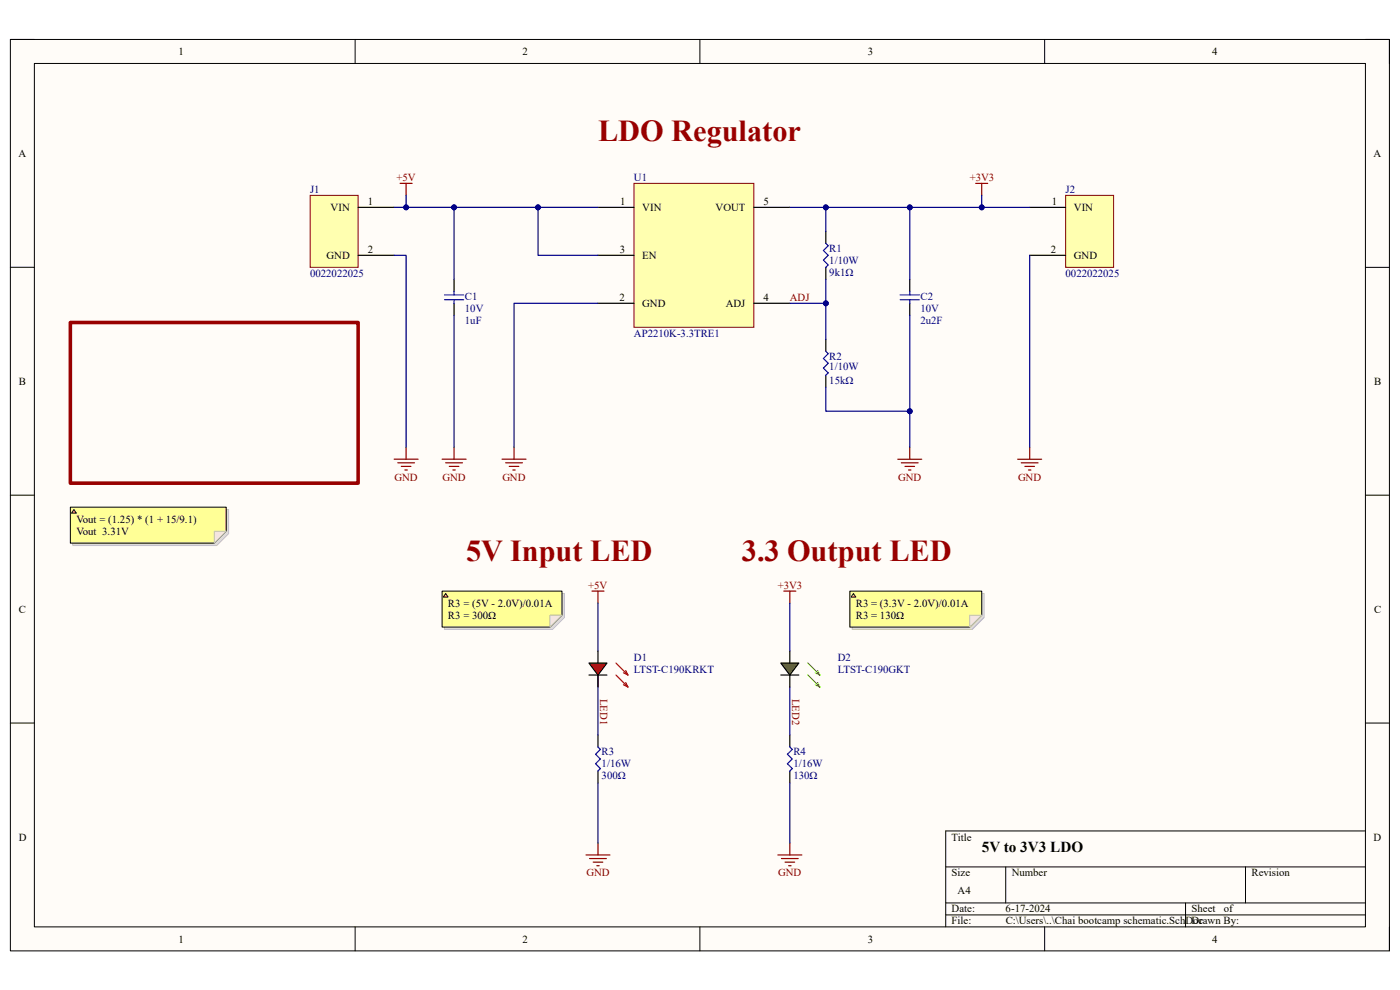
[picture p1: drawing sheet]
<svg xmlns="http://www.w3.org/2000/svg" width="297mm" height="210mm" viewBox="0 0 297 210" stroke-linecap="round" stroke-linejoin="round" font-family="sans-serif">
<path d="M2.2 8.4h292.6v193.3h-292.6z" fill-rule="evenodd" fill="#fffcf8"/>
<path d="M2.2 8.4h292.6v193.3h-292.6z" fill="none" stroke="#000" stroke-width=".21"/>
<path d="M7.3 13.5h282.4v183.1h-282.4z" fill-rule="evenodd" fill="#fffcf8"/>
<g fill="none" stroke="#000" stroke-width=".21">
<path d="M2.2 8.4h5.1M7.3 13.5h282.4v183.1h-282.4zM75.3 8.4v5.1M148.5 8.4v5.1M221.6 8.4v5.1M289.7 8.4h5.1v5.1M2.2 56.7h5.1M289.7 56.7h5.1M2.2 105h5.1M289.7 105.1h5.1M2.2 153.4h5.1M289.7 153.4h5.1"/>
<path d="M289.7 176.3h-89.1v20.3M75.3 196.6v5.1M148.5 196.6v5.1M200.6 183.9h89.1M200.6 191.5h89.1M200.6 194.1h89.1M213.4 183.9v7.6M221.6 196.6v5.1M251.5 191.5v5.1M264.2 183.9v7.6M294.8 196.6v5.1"/>
</g>
<path d="M96.3 59.3v2.5M175.2 49.1v2.5M175.2 56.7v2.6M193 59.3v2.5M96.3 64.3v2.6M175.2 72v2.5M175.2 79.6v2.5M193 64.3v2.6M126.9 155.9v2.6M167.6 155.9v2.6M126.9 163.6v2.5M167.6 163.6v2.5" fill="none" stroke="#000" stroke-width=".25"/>
<path d="M175.2 51.6l.5 .5-1 1 1 1.1-1 1 1 1-.5 .5M94.3 63.6h4.1M94.3 62.6h4.1M96.3 61.8v.8M96.3 63.6v.7M175.2 74.5l.5 .5-1 1 1 1.1-1 1 1 1-.5 .5M191 63.6h4M191 62.6h4M193 61.8v.8M193 63.6v.7M126.9 158.5l.5 .5-1.1 1 1.1 1-1.1 1 1.1 1-.5 .6M167.6 158.5l.5 .5-1 1 1 1-1 1 1 1-.5 .6" fill="none" stroke="#00f" stroke-width=".25"/>
<g fill="none" stroke="#800000" stroke-width=".25">
<path d="M84.9 38.9h2.5M86.2 38.9v2.5M207 38.9h2.5M208.3 38.9v2.5M83.6 97.4h5.1M84.4 98.2h3.5M85.1 98.9h2.1M85.9 99.7h.5M86.2 94.9v2.5M93.8 97.4h5.1M94.6 98.2h3.5M95.3 98.9h2.1"/>
<path d="M96.1 99.7h.5M96.3 94.9v2.5M106.5 97.4h5.1M107.3 98.2h3.5M108 98.9h2.1M108.8 99.7h.5M109.1 94.9v2.5M190.5 97.4h5M191.2 98.2h3.6M192 98.9h2M192.8 99.7h.5M193 94.9v2.5"/>
<path d="M215.9 97.4h5.1M216.7 98.2h3.5M217.4 98.9h2.1M218.2 99.7h.5M218.5 94.9v2.5M125.6 125.4h2.5M126.9 125.4v2.5M166.3 125.4h2.5M167.6 125.4v2.5M126.9 178.8v2.6M167.6 178.8v2.6M124.3 181.4h5.1"/>
<path d="M125.1 182.1h3.5M125.8 182.9h2.1M126.6 183.7h.5M165 181.4h5.1M165.8 182.1h3.5M166.5 182.9h2.1M167.3 183.7h.5"/>
</g>
<path d="M14.9 68.4h61.1v34.1h-61.1z" fill="none" stroke="#980000" stroke-width=".76"/>
<path d="M134.5 38.9h25.4v30.5h-25.4z" fill-rule="evenodd" fill="#ffffb0"/>
<path d="M134.5 38.9h25.4v30.5h-25.4z" fill="none" stroke="#800000" stroke-width=".21"/>
<path d="M126.9 54.2h7.6M126.9 44h7.6M159.9 44h7.7M126.9 64.3h7.6M159.9 64.3h7.7" fill="none" stroke="#000" stroke-width=".25"/>
<path d="M65.8 41.4h10.2v15.3h-10.2z" fill-rule="evenodd" fill="#ffffb0"/>
<path d="M65.8 41.4h10.2v15.3h-10.2z" fill="none" stroke="#800000" stroke-width=".21"/>
<path d="M76 44h7.6M76 54.2h7.6" fill="none" stroke="#000" stroke-width=".25"/>
<path d="M226.1 41.4h10.2v15.3h-10.2z" fill-rule="evenodd" fill="#ffffb0"/>
<path d="M226.1 41.4h10.2v15.3h-10.2z" fill="none" stroke="#800000" stroke-width=".21"/>
<path d="M218.5 44h7.6M218.5 54.2h7.6" fill="none" stroke="#000" stroke-width=".25"/>
<path d="M175.2 44h17.8v15.3" fill="none" stroke="#000080" stroke-width=".25"/>
<circle cx="175.2" cy="44" r=".51" fill="#000080"/>
<circle cx="175.2" cy="44" r=".51" fill="none" stroke="#000080" stroke-width=".21"/>
<circle cx="193" cy="44" r=".51" fill="#000080"/>
<circle cx="193" cy="44" r=".51" fill="none" stroke="#000080" stroke-width=".21"/>
<path d="M193 87.2v7.7" fill="none" stroke="#000080" stroke-width=".25"/>
<circle cx="193" cy="87.2" r=".51" fill="#000080"/>
<circle cx="193" cy="87.2" r=".51" fill="none" stroke="#000080" stroke-width=".21"/>
<path d="M83.6 54.2h2.6v40.7M96.3 44v15.3M218.5 54.2v40.7M126.9 64.3h-17.8v30.6" fill="none" stroke="#000080" stroke-width=".25"/>
<circle cx="96.3" cy="44" r=".51" fill="#000080"/>
<circle cx="96.3" cy="44" r=".51" fill="none" stroke="#000080" stroke-width=".21"/>
<path d="M208.3 41.4v2.6M96.3 66.9v28" fill="none" stroke="#000080" stroke-width=".25"/>
<circle cx="208.3" cy="44" r=".51" fill="#000080"/>
<circle cx="208.3" cy="44" r=".51" fill="none" stroke="#000080" stroke-width=".21"/>
<path d="M86.2 41.4v2.6" fill="none" stroke="#000080" stroke-width=".25"/>
<circle cx="86.2" cy="44" r=".51" fill="#000080"/>
<circle cx="86.2" cy="44" r=".51" fill="none" stroke="#000080" stroke-width=".21"/>
<path d="M193 44h25.5M126.9 127.9v10.2M167.6 127.9v10.2M126.9 143.2v12.7M167.6 145.7v10.2M126.9 166.1v12.7M167.6 166.1v12.7" fill="none" stroke="#000080" stroke-width=".25"/>
<circle cx="193" cy="44" r=".51" fill="#000080"/>
<circle cx="193" cy="44" r=".51" fill="none" stroke="#000080" stroke-width=".21"/>
<circle cx="208.3" cy="44" r=".51" fill="#000080"/>
<circle cx="208.3" cy="44" r=".51" fill="none" stroke="#000080" stroke-width=".21"/>
<path d="M114.1 44v10.2h12.8" fill="none" stroke="#000080" stroke-width=".25"/>
<circle cx="114.1" cy="44" r=".51" fill="#000080"/>
<circle cx="114.1" cy="44" r=".51" fill="none" stroke="#000080" stroke-width=".21"/>
<path d="M167.6 44h7.6v5.1" fill="none" stroke="#000080" stroke-width=".25"/>
<circle cx="175.2" cy="44" r=".51" fill="#000080"/>
<circle cx="175.2" cy="44" r=".51" fill="none" stroke="#000080" stroke-width=".21"/>
<path d="M175.2 59.3v5h-7.6" fill="none" stroke="#000080" stroke-width=".25"/>
<circle cx="175.2" cy="64.3" r=".51" fill="#000080"/>
<circle cx="175.2" cy="64.3" r=".51" fill="none" stroke="#000080" stroke-width=".21"/>
<path d="M175.2 64.3v7.7" fill="none" stroke="#000080" stroke-width=".25"/>
<circle cx="175.2" cy="64.3" r=".51" fill="#000080"/>
<circle cx="175.2" cy="64.3" r=".51" fill="none" stroke="#000080" stroke-width=".21"/>
<path d="M193 66.9v20.3h-17.8v-5.1" fill="none" stroke="#000080" stroke-width=".25"/>
<circle cx="193" cy="87.2" r=".51" fill="#000080"/>
<circle cx="193" cy="87.2" r=".51" fill="none" stroke="#000080" stroke-width=".21"/>
<path d="M83.6 44h43.3" fill="none" stroke="#000080" stroke-width=".25"/>
<circle cx="86.2" cy="44" r=".51" fill="#000080"/>
<circle cx="86.2" cy="44" r=".51" fill="none" stroke="#000080" stroke-width=".21"/>
<circle cx="96.3" cy="44" r=".51" fill="#000080"/>
<circle cx="96.3" cy="44" r=".51" fill="none" stroke="#000080" stroke-width=".21"/>
<circle cx="114.1" cy="44" r=".51" fill="#000080"/>
<circle cx="114.1" cy="44" r=".51" fill="none" stroke="#000080" stroke-width=".21"/>
<path d="M165.7 143.2h3.8" fill="none" stroke="#000" stroke-width=".25"/>
<path d="M171.4 140.7l2.5 2.5M171.4 143.2l2.5 2.6M173 142.7l.9 .5M173 145.3l.9 .5M173.5 142.3l.4 .9M173.5 144.8l.4 1" fill="none" stroke="#0f0" stroke-width=".25"/>
<path d="M165.7 140.7h3.8l-1.9 2.5z" fill="#0f0"/>
<path d="M167.6 138.1v2.6M125 143.2h3.8M165.7 140.7h3.8l-1.9 2.5zM167.6 143.2v2.5" fill="none" stroke="#000" stroke-width=".25"/>
<path d="M130.7 140.7l2.5 2.5M130.7 143.2l2.5 2.5M132.3 142.7l.9 .5M132.3 145.3l.9 .4M132.7 142.2l.5 1M132.7 144.8l.5 .9" fill="none" stroke="#f00" stroke-width=".25"/>
<path d="M125 140.7h3.8l-1.9 2.5z" fill="#f00"/>
<path d="M126.9 138.1v2.6M125 140.7h3.8l-1.9 2.5zM126.9 143.2v2.5" fill="none" stroke="#000" stroke-width=".25"/>
<path d="M94.3 125.9h25.4v5.1l-2.5 2.5h-22.9z" fill-rule="evenodd" fill="#e0ddd7"/>
<path d="M94.3 125.9h25.4v5.1l-2.5 2.5h-22.9z" fill="none" stroke="#bfbdba" stroke-width=".21"/>
<path d="M93.8 125.4h25.4v5.1l-2.5 2.5h-22.9z" fill-rule="evenodd" fill="#ffff96"/>
<path d="M93.8 125.4h25.4v5.1l-2.5 2.5h-22.9z" fill="none" stroke="#000" stroke-width=".21"/>
<path d="M116.7 130.5h2.5l-2.5 2.5z" fill="#f2f0d8"/>
<path d="M116.7 130.5h2.5l-2.5 2.5z" fill="none" stroke="#bfbdba" stroke-width=".21"/>
<path d="M94.6 125.9l.5 .8h-1.1z" fill="#ffcc78"/>
<path d="M94.6 125.9l.5 .8h-1.1z" fill="none" stroke="#300" stroke-width=".21"/>
<path d="M180.8 125.9h28v5.1l-2.6 2.5h-25.4z" fill-rule="evenodd" fill="#e0ddd7"/>
<path d="M180.8 125.9h28v5.1l-2.6 2.5h-25.4z" fill="none" stroke="#bfbdba" stroke-width=".21"/>
<path d="M180.3 125.4h28v5.1l-2.6 2.5h-25.4z" fill-rule="evenodd" fill="#ffff96"/>
<path d="M180.3 125.4h28v5.1l-2.6 2.5h-25.4z" fill="none" stroke="#000" stroke-width=".21"/>
<path d="M205.7 130.5h2.6l-2.6 2.5z" fill="#f2f0d8"/>
<path d="M205.7 130.5h2.6l-2.6 2.5z" fill="none" stroke="#bfbdba" stroke-width=".21"/>
<path d="M181 125.9l.6 .8h-1.1z" fill="#ffcc78"/>
<path d="M181 125.9l.6 .8h-1.1z" fill="none" stroke="#300" stroke-width=".21"/>
<path d="M15.4 108.1h33.1v5.1l-2.5 2.5h-30.6z" fill-rule="evenodd" fill="#e0ddd7"/>
<path d="M15.4 108.1h33.1v5.1l-2.5 2.5h-30.6z" fill="none" stroke="#bfbdba" stroke-width=".21"/>
<path d="M14.9 107.6h33.1v5.1l-2.5 2.5h-30.6z" fill-rule="evenodd" fill="#ffff96"/>
<path d="M14.9 107.6h33.1v5.1l-2.5 2.5h-30.6z" fill="none" stroke="#000" stroke-width=".21"/>
<path d="M45.5 112.7h2.5l-2.5 2.5z" fill="#f2f0d8"/>
<path d="M45.5 112.7h2.5l-2.5 2.5z" fill="none" stroke="#bfbdba" stroke-width=".21"/>
<path d="M15.7 108.1l.5 .8h-1z" fill="#ffcc78"/>
<path d="M15.7 108.1l.5 .8h-1z" fill="none" stroke="#300" stroke-width=".21"/>
<g font-size="6.4" fill="#980000">
<text x="126.9" y="29.8">LDO Regulator</text>
<text x="98.9" y="118.9">5V Input LED</text>
<text x="157.4" y="118.9">3.3 Output LED</text>
</g>
<text font-size="3.2" x="208.3" y="180.6">5V to 3V3 LDO</text>
<g font-size="2.3">
<text x="37.9" y="11.7">1</text>
<text x="110.9" y="11.7">2</text>
<text x="184.1" y="11.7">3</text>
<text x="257.1" y="11.7">4</text>
<text x="3.9" y="33.3">A</text>
<text x="291.4" y="33.3">A</text>
<text x="70.1" y="44.7">VIN</text>
<text x="78" y="43.5">1</text>
<text x="131.6" y="43.5">1</text>
<text x="136.3" y="44.7">VIN</text>
<text x="151.8" y="44.7">VOUT</text>
<text x="162" y="43.5">5</text>
<text x="223.2" y="43.5">1</text>
<text x="227.8" y="44.7">VIN</text>
<text x="78" y="53.6">2</text>
<text x="131.5" y="53.6">3</text>
<text x="223" y="53.6">2</text>
<text x="69.3" y="54.9">GND</text>
<text x="136.3" y="54.9">EN</text>
<text x="227.8" y="54.9">GND</text>
<text x="131.4" y="63.8">2</text>
<text x="136.3" y="65.1">GND</text>
<text x="154" y="65.1">ADJ</text>
<text x="162" y="63.8">4</text>
<text x="4" y="81.6">B</text>
<text x="291.5" y="81.6">B</text>
<text x="16.2" y="110.9">Vout = (1.25) * (1 + 15/9.1)</text>
<text x="16.2" y="113.4">Vout 3.31V</text>
<text x="4" y="130">C</text>
<text x="95" y="128.7">R3 = (5V - 2.0V)/0.01A</text>
<text x="95" y="131.2">R3 = 300Ω</text>
<text x="181.6" y="128.7">R3 = (3.3V - 2.0V)/0.01A</text>
<text x="181.6" y="131.2">R3 = 130Ω</text>
<text x="291.5" y="130">C</text>
<text x="4" y="178.3">D</text>
<text x="201.9" y="178.3">Title</text>
<text x="291.4" y="178.3">D</text>
<text x="201.9" y="185.9">Size</text>
<text x="214.6" y="185.9">Number</text>
<text x="265.5" y="185.9">Revision</text>
<text x="203.2" y="189.7">A4</text>
<text x="201.9" y="193.5">Date:</text>
<text x="201.9" y="196.1">File:</text>
<text x="213.3" y="193.5">6-17-2024</text>
<text x="213.4" y="196.1">C:\Users\..\Chai bootcamp schematic.SchDoc</text>
<text x="252.8" y="193.5">Sheet</text>
<text x="252.8" y="196.1">Drawn By:</text>
<text x="259.6" y="193.5">of</text>
<text x="37.9" y="199.9">1</text>
<text x="110.9" y="199.9">2</text>
<text x="184.1" y="199.9">3</text>
<text x="257.1" y="199.9">4</text>
</g>
<g font-size="2.3" fill="#000080">
<text x="65.8" y="40.9">J1</text>
<text x="134.5" y="38.4">U1</text>
<text x="226.1" y="40.9">J2</text>
<text x="175.9" y="53.4">R1</text>
<text x="65.8" y="58.7">0022022025</text>
<text x="175.9" y="55.9">1/10W</text>
<text x="175.9" y="58.5">9k1Ω</text>
<text x="226.1" y="58.7">0022022025</text>
<text x="98.6" y="63.6">C1</text>
<text x="195.3" y="63.6">C2</text>
<text x="98.6" y="66.1">10V</text>
<text x="98.6" y="68.7">1uF</text>
<text x="134.5" y="71.5">AP2210K-3.3TRE1</text>
<text x="195.3" y="66.1">10V</text>
<text x="195.3" y="68.7">2u2F</text>
<text x="175.9" y="76.3">R2</text>
<text x="175.9" y="81.4">15kΩ</text>
<text x="175.9" y="78.6">1/10W</text>
<text x="134.5" y="140.1">D1</text>
<text x="134.5" y="142.7">LTST-C190KRKT</text>
<text x="177.8" y="140.1">D2</text>
<text x="177.8" y="142.7">LTST-C190GKT</text>
<text x="127.6" y="160.2">R3</text>
<text x="168.3" y="160.2">R4</text>
<text x="127.6" y="162.8">1/16W</text>
<text x="127.6" y="165.3">300Ω</text>
<text x="168.3" y="162.8">1/16W</text>
<text x="168.3" y="165.3">130Ω</text>
</g>
<g font-size="2.3" fill="#800000">
<text x="84.1" y="38.4">+5V</text>
<text x="205.7" y="38.4">+3V3</text>
<text x="167.6" y="63.8">ADJ</text>
<text x="83.7" y="102">GND</text>
<text x="93.9" y="102">GND</text>
<text x="106.6" y="102">GND</text>
<text x="190.5" y="102">GND</text>
<text x="216" y="102">GND</text>
<text x="124.8" y="124.9">+5V</text>
<text x="165" y="124.9">+3V3</text>
<text x="127.3" y="148.3" transform="rotate(90 127.3 148.3)">LED1</text>
<text x="168.1" y="148.3" transform="rotate(90 168.1 148.3)">LED2</text>
<text x="124.4" y="185.9">GND</text>
<text x="165.1" y="185.9">GND</text>
</g>
</svg>
